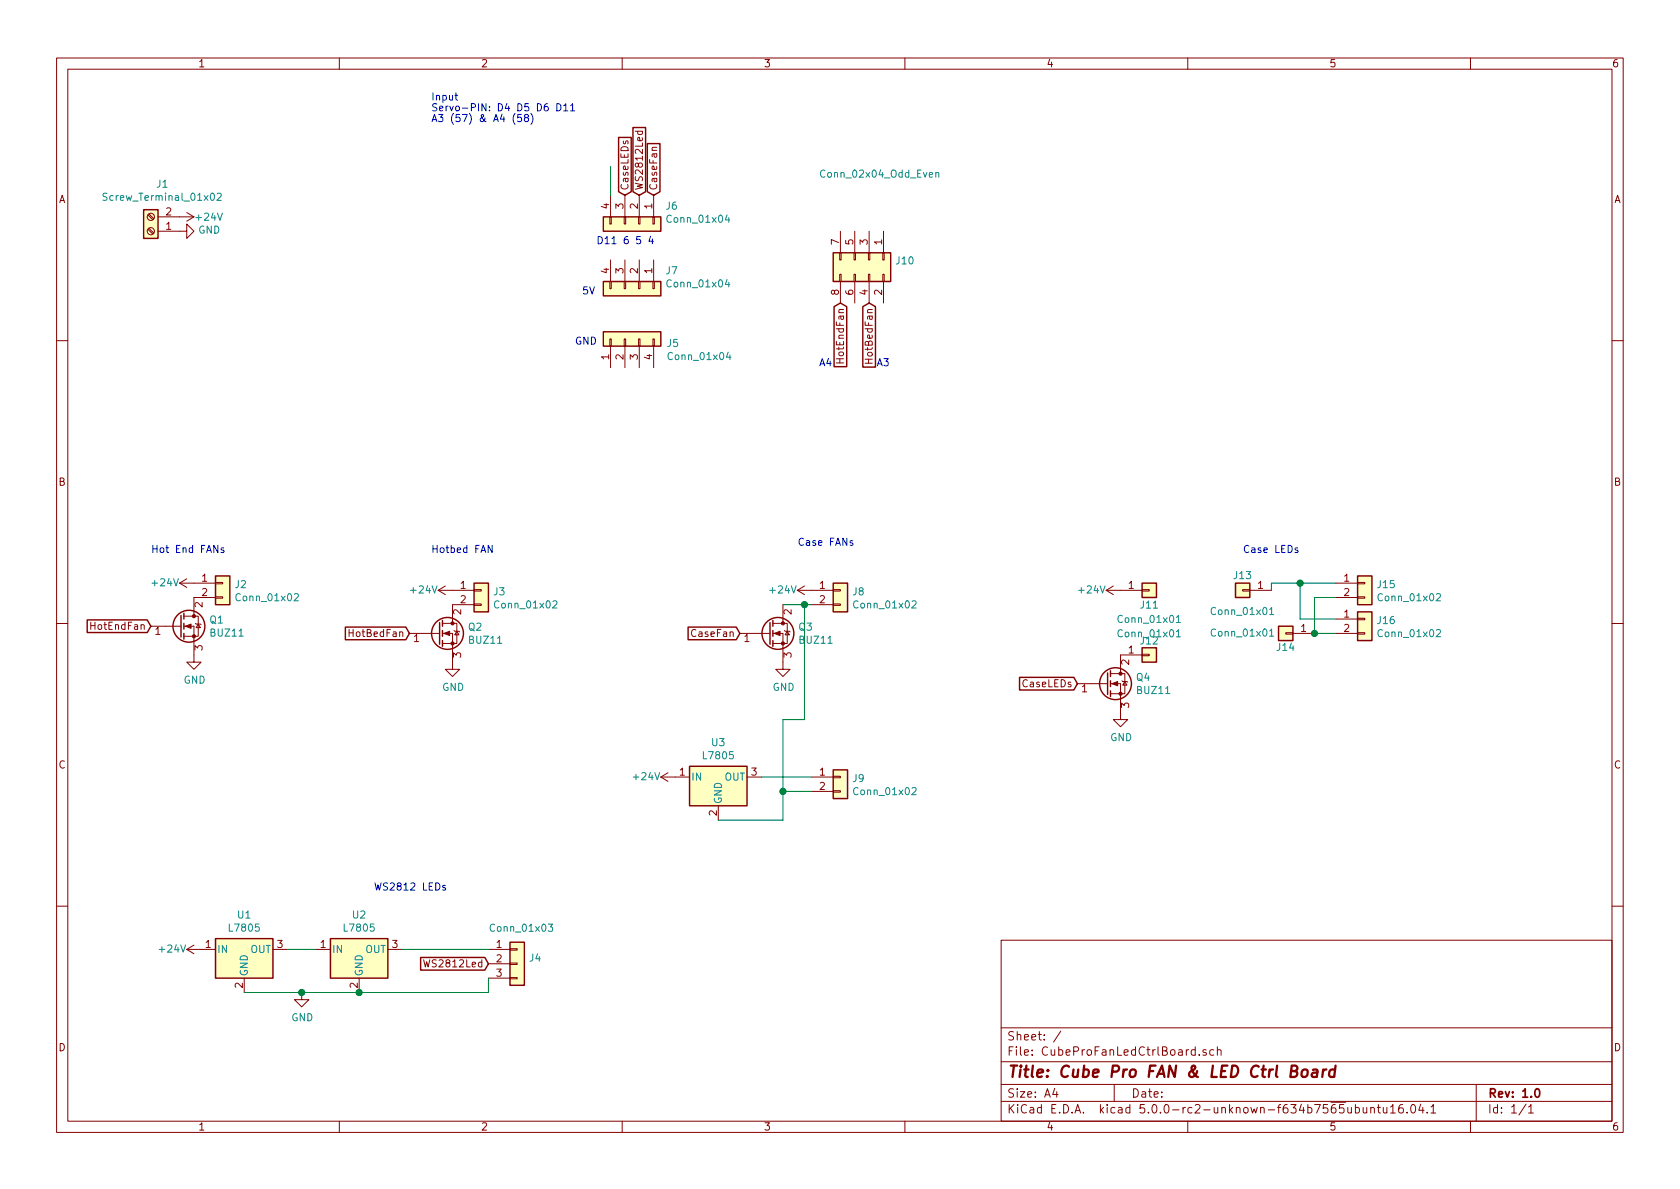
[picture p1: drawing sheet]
EESchema Schematic File Version 4
LIBS:CubeProFanLedCtrlBoard-cache
EELAYER 26 0
EELAYER END
$Descr A4 11693 8268
encoding utf-8
Sheet 1 1
Title "Cube Pro FAN & LED Ctrl Board"
Date ""
Rev "1.0"
Comp ""
Comment1 ""
Comment2 ""
Comment3 ""
Comment4 ""
$EndDescr
$Comp
L Transistor_FET:IRF540N Q1
U 1 1
P 1250 4350
F 0 "Q1" H 1455 4396 50  0000 L CNN
F 1 "BUZ11" H 1455 4305 50  0000 L CNN
F 2 "Package_TO_SOT_THT:TO-220-3_Vertical" H 1500 4275 50  0001 L CIN
F 3 "" H 1250 4350 50  0001 L CNN
	1    1250 4350
	1    0    0    -1  
$EndComp
$Comp
L power:GND #PWR0101
U 1 1
P 1350 4550
F 0 "#PWR0101" H 1350 4300 50  0001 C CNN
F 1 "GND" H 1355 4377 50  0000 C CNN
F 2 "" H 1350 4550 50  0001 C CNN
F 3 "" H 1350 4550 50  0001 C CNN
	1    1350 4550
	1    0    0    -1  
$EndComp
Text Notes 1050 3850 0    50   ~ 0
Hot End FANs
Text Notes 3000 3850 0    50   ~ 0
Hotbed FAN
Text Notes 5550 3800 0    50   ~ 0
Case FANs
Text Notes 8650 3850 0    50   ~ 0
Case LEDs
Text Notes 2600 6200 0    50   ~ 0
WS2812 LEDs
$Comp
L Connector_Generic:Conn_01x02 J2
U 1 1
P 1550 4050
F 0 "J2" H 1630 4042 50  0000 L CNN
F 1 "Conn_01x02" H 1630 3951 50  0000 L CNN
F 2 "Connector_PinSocket_2.54mm:PinSocket_1x02_P2.54mm_Vertical" H 1550 4050 50  0001 C CNN
F 3 "" H 1550 4050 50  0001 C CNN
	1    1550 4050
	1    0    0    -1  
$EndComp
$Comp
L Connector:Screw_Terminal_01x02 J1
U 1 1
P 1050 1600
F 0 "J1" H 970 1275 50  0000 C CNN
F 1 "Screw_Terminal_01x02" H 970 1366 50  0000 C CNN
F 2 "TerminalBlock_RND:TerminalBlock_RND_205-00067_1x02_P7.50mm_Horizontal" H 1050 1600 50  0001 C CNN
F 3 "" H 1050 1600 50  0001 C CNN
	1    1050 1600
	-1   0    0    1   
$EndComp
$Comp
L power:GND #PWR0102
U 1 1
P 1250 1600
F 0 "#PWR0102" H 1250 1350 50  0001 C CNN
F 1 "GND" V 1255 1472 50  0000 R CNN
F 2 "" H 1250 1600 50  0001 C CNN
F 3 "" H 1250 1600 50  0001 C CNN
	1    1250 1600
	0    -1   -1   0   
$EndComp
$Comp
L power:+24V #PWR0103
U 1 1
P 1250 1500
F 0 "#PWR0103" H 1250 1350 50  0001 C CNN
F 1 "+24V" V 1250 1600 50  0000 L CNN
F 2 "" H 1250 1500 50  0001 C CNN
F 3 "" H 1250 1500 50  0001 C CNN
	1    1250 1500
	0    1    1    0   
$EndComp
$Comp
L power:+24V #PWR0104
U 1 1
P 1350 4050
F 0 "#PWR0104" H 1350 3900 50  0001 C CNN
F 1 "+24V" V 1350 4150 50  0000 L CNN
F 2 "" H 1350 4050 50  0001 C CNN
F 3 "" H 1350 4050 50  0001 C CNN
	1    1350 4050
	0    -1   -1   0   
$EndComp
Text GLabel 1050 4350 0    50   Input ~ 0
HotEndFan
$Comp
L Transistor_FET:IRF540N Q2
U 1 1
P 3050 4400
F 0 "Q2" H 3255 4446 50  0000 L CNN
F 1 "BUZ11" H 3255 4355 50  0000 L CNN
F 2 "Package_TO_SOT_THT:TO-220-3_Vertical" H 3300 4325 50  0001 L CIN
F 3 "" H 3050 4400 50  0001 L CNN
	1    3050 4400
	1    0    0    -1  
$EndComp
$Comp
L power:GND #PWR0105
U 1 1
P 3150 4600
F 0 "#PWR0105" H 3150 4350 50  0001 C CNN
F 1 "GND" H 3155 4427 50  0000 C CNN
F 2 "" H 3150 4600 50  0001 C CNN
F 3 "" H 3150 4600 50  0001 C CNN
	1    3150 4600
	1    0    0    -1  
$EndComp
$Comp
L Connector_Generic:Conn_01x02 J3
U 1 1
P 3350 4100
F 0 "J3" H 3430 4092 50  0000 L CNN
F 1 "Conn_01x02" H 3430 4001 50  0000 L CNN
F 2 "Connector_PinSocket_2.54mm:PinSocket_1x02_P2.54mm_Vertical" H 3350 4100 50  0001 C CNN
F 3 "" H 3350 4100 50  0001 C CNN
	1    3350 4100
	1    0    0    -1  
$EndComp
$Comp
L power:+24V #PWR0106
U 1 1
P 3150 4100
F 0 "#PWR0106" H 3150 3950 50  0001 C CNN
F 1 "+24V" V 3150 4200 50  0000 L CNN
F 2 "" H 3150 4100 50  0001 C CNN
F 3 "" H 3150 4100 50  0001 C CNN
	1    3150 4100
	0    -1   -1   0   
$EndComp
Text GLabel 2850 4400 0    50   Input ~ 0
HotBedFan
$Comp
L Transistor_FET:IRF540N Q3
U 1 1
P 5350 4400
F 0 "Q3" H 5555 4446 50  0000 L CNN
F 1 "BUZ11" H 5555 4355 50  0000 L CNN
F 2 "Package_TO_SOT_THT:TO-220-3_Vertical" H 5600 4325 50  0001 L CIN
F 3 "" H 5350 4400 50  0001 L CNN
	1    5350 4400
	1    0    0    -1  
$EndComp
$Comp
L power:GND #PWR0107
U 1 1
P 5450 4600
F 0 "#PWR0107" H 5450 4350 50  0001 C CNN
F 1 "GND" H 5455 4427 50  0000 C CNN
F 2 "" H 5450 4600 50  0001 C CNN
F 3 "" H 5450 4600 50  0001 C CNN
	1    5450 4600
	1    0    0    -1  
$EndComp
$Comp
L Connector_Generic:Conn_01x02 J8
U 1 1
P 5850 4100
F 0 "J8" H 5930 4092 50  0000 L CNN
F 1 "Conn_01x02" H 5930 4001 50  0000 L CNN
F 2 "Connector_PinSocket_2.54mm:PinSocket_1x02_P2.54mm_Vertical" H 5850 4100 50  0001 C CNN
F 3 "" H 5850 4100 50  0001 C CNN
	1    5850 4100
	1    0    0    -1  
$EndComp
$Comp
L power:+24V #PWR0108
U 1 1
P 5650 4100
F 0 "#PWR0108" H 5650 3950 50  0001 C CNN
F 1 "+24V" V 5650 4200 50  0000 L CNN
F 2 "" H 5650 4100 50  0001 C CNN
F 3 "" H 5650 4100 50  0001 C CNN
	1    5650 4100
	0    -1   -1   0   
$EndComp
Text GLabel 5150 4400 0    50   Input ~ 0
CaseFan
$Comp
L Connector_Generic:Conn_01x02 J9
U 1 1
P 5850 5400
F 0 "J9" H 5930 5392 50  0000 L CNN
F 1 "Conn_01x02" H 5930 5301 50  0000 L CNN
F 2 "Connector_PinSocket_2.54mm:PinSocket_1x02_P2.54mm_Vertical" H 5850 5400 50  0001 C CNN
F 3 "" H 5850 5400 50  0001 C CNN
	1    5850 5400
	1    0    0    -1  
$EndComp
Wire Wire Line
	5450 4200 5600 4200
Wire Wire Line
	5650 5500 5450 5500
Wire Wire Line
	5450 5500 5450 5000
Wire Wire Line
	5450 5000 5600 5000
Wire Wire Line
	5600 5000 5600 4200
Connection ~ 5600 4200
Wire Wire Line
	5600 4200 5650 4200
$Comp
L Regulator_Linear:L7805 U3
U 1 1
P 5000 5400
F 0 "U3" H 5000 5642 50  0000 C CNN
F 1 "L7805" H 5000 5551 50  0000 C CNN
F 2 "Package_TO_SOT_THT:TO-220-3_Vertical" H 5025 5250 50  0001 L CIN
F 3 "" H 5000 5350 50  0001 C CNN
	1    5000 5400
	1    0    0    -1  
$EndComp
Wire Wire Line
	5300 5400 5650 5400
Wire Wire Line
	5000 5700 5450 5700
Wire Wire Line
	5450 5700 5450 5500
Connection ~ 5450 5500
$Comp
L power:+24V #PWR0109
U 1 1
P 4700 5400
F 0 "#PWR0109" H 4700 5250 50  0001 C CNN
F 1 "+24V" V 4700 5500 50  0000 L CNN
F 2 "" H 4700 5400 50  0001 C CNN
F 3 "" H 4700 5400 50  0001 C CNN
	1    4700 5400
	0    -1   -1   0   
$EndComp
$Comp
L Transistor_FET:IRF540N Q4
U 1 1
P 7700 4750
F 0 "Q4" H 7905 4796 50  0000 L CNN
F 1 "BUZ11" H 7905 4705 50  0000 L CNN
F 2 "Package_TO_SOT_THT:TO-220-3_Vertical" H 7950 4675 50  0001 L CIN
F 3 "" H 7700 4750 50  0001 L CNN
	1    7700 4750
	1    0    0    -1  
$EndComp
$Comp
L power:GND #PWR0110
U 1 1
P 7800 4950
F 0 "#PWR0110" H 7800 4700 50  0001 C CNN
F 1 "GND" H 7805 4777 50  0000 C CNN
F 2 "" H 7800 4950 50  0001 C CNN
F 3 "" H 7800 4950 50  0001 C CNN
	1    7800 4950
	1    0    0    -1  
$EndComp
Text GLabel 7500 4750 0    50   Input ~ 0
CaseLEDs
$Comp
L Connector_Generic:Conn_01x02 J15
U 1 1
P 9500 4050
F 0 "J15" H 9580 4042 50  0000 L CNN
F 1 "Conn_01x02" H 9580 3951 50  0000 L CNN
F 2 "Connector_PinSocket_2.54mm:PinSocket_1x02_P2.54mm_Vertical" H 9500 4050 50  0001 C CNN
F 3 "" H 9500 4050 50  0001 C CNN
	1    9500 4050
	1    0    0    -1  
$EndComp
$Comp
L Connector_Generic:Conn_01x02 J16
U 1 1
P 9500 4300
F 0 "J16" H 9580 4292 50  0000 L CNN
F 1 "Conn_01x02" H 9580 4201 50  0000 L CNN
F 2 "Connector_PinSocket_2.54mm:PinSocket_1x02_P2.54mm_Vertical" H 9500 4300 50  0001 C CNN
F 3 "" H 9500 4300 50  0001 C CNN
	1    9500 4300
	1    0    0    -1  
$EndComp
$Comp
L Connector_Generic:Conn_01x01 J13
U 1 1
P 8650 4100
F 0 "J13" H 8650 4000 50  0000 C CNN
F 1 "Conn_01x01" H 8650 4250 50  0000 C CNN
F 2 "Connector_PinSocket_2.54mm:PinSocket_1x01_P2.54mm_Vertical" H 8650 4100 50  0001 C CNN
F 3 "" H 8650 4100 50  0001 C CNN
	1    8650 4100
	-1   0    0    1   
$EndComp
Wire Wire Line
	9300 4050 9050 4050
Wire Wire Line
	8850 4050 8850 4100
Wire Wire Line
	9050 4050 9050 4300
Wire Wire Line
	9050 4300 9300 4300
Connection ~ 9050 4050
Wire Wire Line
	9050 4050 8850 4050
Wire Wire Line
	9300 4150 9150 4150
Wire Wire Line
	9150 4150 9150 4400
Wire Wire Line
	9150 4400 9300 4400
$Comp
L Connector_Generic:Conn_01x01 J14
U 1 1
P 8950 4400
F 0 "J14" H 8950 4500 50  0000 C CNN
F 1 "Conn_01x01" H 9250 4400 50  0000 C CNN
F 2 "Connector_PinSocket_2.54mm:PinSocket_1x01_P2.54mm_Vertical" H 8950 4400 50  0001 C CNN
F 3 "" H 8950 4400 50  0001 C CNN
	1    8950 4400
	-1   0    0    1   
$EndComp
Connection ~ 9150 4400
$Comp
L Connector_Generic:Conn_01x01 J12
U 1 1
P 8000 4550
F 0 "J12" H 8000 4650 50  0000 C CNN
F 1 "Conn_01x01" H 8000 4700 50  0000 C CNN
F 2 "Connector_PinSocket_2.54mm:PinSocket_1x01_P2.54mm_Vertical" H 8000 4550 50  0001 C CNN
F 3 "" H 8000 4550 50  0001 C CNN
	1    8000 4550
	1    0    0    -1  
$EndComp
$Comp
L Connector_Generic:Conn_01x01 J11
U 1 1
P 8000 4100
F 0 "J11" H 8000 4000 50  0000 C CNN
F 1 "Conn_01x01" H 8000 3900 50  0000 C CNN
F 2 "Connector_PinSocket_2.54mm:PinSocket_1x01_P2.54mm_Vertical" H 8000 4100 50  0001 C CNN
F 3 "" H 8000 4100 50  0001 C CNN
	1    8000 4100
	1    0    0    -1  
$EndComp
$Comp
L power:+24V #PWR0111
U 1 1
P 7800 4100
F 0 "#PWR0111" H 7800 3950 50  0001 C CNN
F 1 "+24V" V 7800 4200 50  0000 L CNN
F 2 "" H 7800 4100 50  0001 C CNN
F 3 "" H 7800 4100 50  0001 C CNN
	1    7800 4100
	0    -1   -1   0   
$EndComp
$Comp
L Regulator_Linear:L7805 U2
U 1 1
P 2500 6600
F 0 "U2" H 2500 6842 50  0000 C CNN
F 1 "L7805" H 2500 6751 50  0000 C CNN
F 2 "Package_TO_SOT_THT:TO-220-3_Vertical" H 2525 6450 50  0001 L CIN
F 3 "" H 2500 6550 50  0001 C CNN
	1    2500 6600
	1    0    0    -1  
$EndComp
$Comp
L Regulator_Linear:L7805 U1
U 1 1
P 1700 6600
F 0 "U1" H 1700 6842 50  0000 C CNN
F 1 "L7805" H 1700 6751 50  0000 C CNN
F 2 "Package_TO_SOT_THT:TO-220-3_Vertical" H 1725 6450 50  0001 L CIN
F 3 "" H 1700 6550 50  0001 C CNN
	1    1700 6600
	1    0    0    -1  
$EndComp
Wire Wire Line
	2000 6600 2200 6600
Wire Wire Line
	1700 6900 2100 6900
$Comp
L power:GND #PWR0112
U 1 1
P 2100 6900
F 0 "#PWR0112" H 2100 6650 50  0001 C CNN
F 1 "GND" H 2105 6727 50  0000 C CNN
F 2 "" H 2100 6900 50  0001 C CNN
F 3 "" H 2100 6900 50  0001 C CNN
	1    2100 6900
	1    0    0    -1  
$EndComp
Connection ~ 2100 6900
Wire Wire Line
	2100 6900 2500 6900
$Comp
L power:+24V #PWR0113
U 1 1
P 1400 6600
F 0 "#PWR0113" H 1400 6450 50  0001 C CNN
F 1 "+24V" V 1400 6700 50  0000 L CNN
F 2 "" H 1400 6600 50  0001 C CNN
F 3 "" H 1400 6600 50  0001 C CNN
	1    1400 6600
	0    -1   -1   0   
$EndComp
$Comp
L Connector_Generic:Conn_01x03 J4
U 1 1
P 3600 6700
F 0 "J4" H 3680 6742 50  0000 L CNN
F 1 "Conn_01x03" H 3400 6950 50  0000 L CNN
F 2 "Connector_PinSocket_2.54mm:PinSocket_1x03_P2.54mm_Vertical" H 3600 6700 50  0001 C CNN
F 3 "" H 3600 6700 50  0001 C CNN
	1    3600 6700
	1    0    0    -1  
$EndComp
Wire Wire Line
	3400 6900 3400 6800
Connection ~ 2500 6900
Wire Wire Line
	2800 6600 3400 6600
Wire Wire Line
	2500 6900 3400 6900
Text GLabel 3400 6700 0    50   Input ~ 0
WS2812Led
Text Notes 3000 850  0    50   ~ 0
Input\nServo-PIN: D4 D5 D6 D11\nA3 (57) & A4 (58)
$Comp
L Connector_Generic:Conn_01x04 J5
U 1 1
P 4350 2350
F 0 "J5" V 4316 2062 50  0000 R CNN
F 1 "Conn_01x04" V 4225 2062 50  0000 R CNN
F 2 "Connector_PinSocket_2.54mm:PinSocket_1x04_P2.54mm_Vertical" H 4350 2350 50  0001 C CNN
F 3 "" H 4350 2350 50  0001 C CNN
	1    4350 2350
	0    -1   -1   0   
$EndComp
$Comp
L Connector_Generic:Conn_01x04 J7
U 1 1
P 4450 2000
F 0 "J7" V 4323 2180 50  0000 L CNN
F 1 "Conn_01x04" V 4414 2180 50  0000 L CNN
F 2 "Connector_PinSocket_2.54mm:PinSocket_1x04_P2.54mm_Vertical" H 4450 2000 50  0001 C CNN
F 3 "" H 4450 2000 50  0001 C CNN
	1    4450 2000
	0    1    1    0   
$EndComp
$Comp
L Connector_Generic:Conn_01x04 J6
U 1 1
P 4450 1550
F 0 "J6" V 4323 1730 50  0000 L CNN
F 1 "Conn_01x04" V 4414 1730 50  0000 L CNN
F 2 "Connector_PinSocket_2.54mm:PinSocket_1x04_P2.54mm_Vertical" H 4450 1550 50  0001 C CNN
F 3 "" H 4450 1550 50  0001 C CNN
	1    4450 1550
	0    1    1    0   
$EndComp
$Comp
L Connector_Generic:Conn_02x04_Odd_Even J10
U 1 1
P 6050 1800
F 0 "J10" V 6054 1980 50  0000 L CNN
F 1 "Conn_02x04_Odd_Even" V 5450 1450 50  0000 L CNN
F 2 "Connector_PinSocket_2.54mm:PinSocket_2x04_P2.54mm_Vertical" H 6050 1800 50  0001 C CNN
F 3 "" H 6050 1800 50  0001 C CNN
	1    6050 1800
	0    1    1    0   
$EndComp
Wire Wire Line
	4250 1350 4250 1150
Text GLabel 4450 1350 1    50   Input ~ 0
WS2812Led
Text Notes 4150 1700 0    50   ~ 0
D11 6 5 4
Text Notes 5700 2550 0    50   ~ 0
A4
Text Notes 6100 2550 0    50   ~ 0
A3
Text Notes 4050 2050 0    50   ~ 0
5V
Text Notes 4000 2400 0    50   ~ 0
GND
Text GLabel 5850 2100 3    50   Input ~ 0
HotEndFan
Text GLabel 6050 2100 3    50   Input ~ 0
HotBedFan
Text GLabel 4550 1350 1    50   Input ~ 0
CaseFan
Text GLabel 4350 1350 1    50   Input ~ 0
CaseLEDs
$EndSCHEMATC
